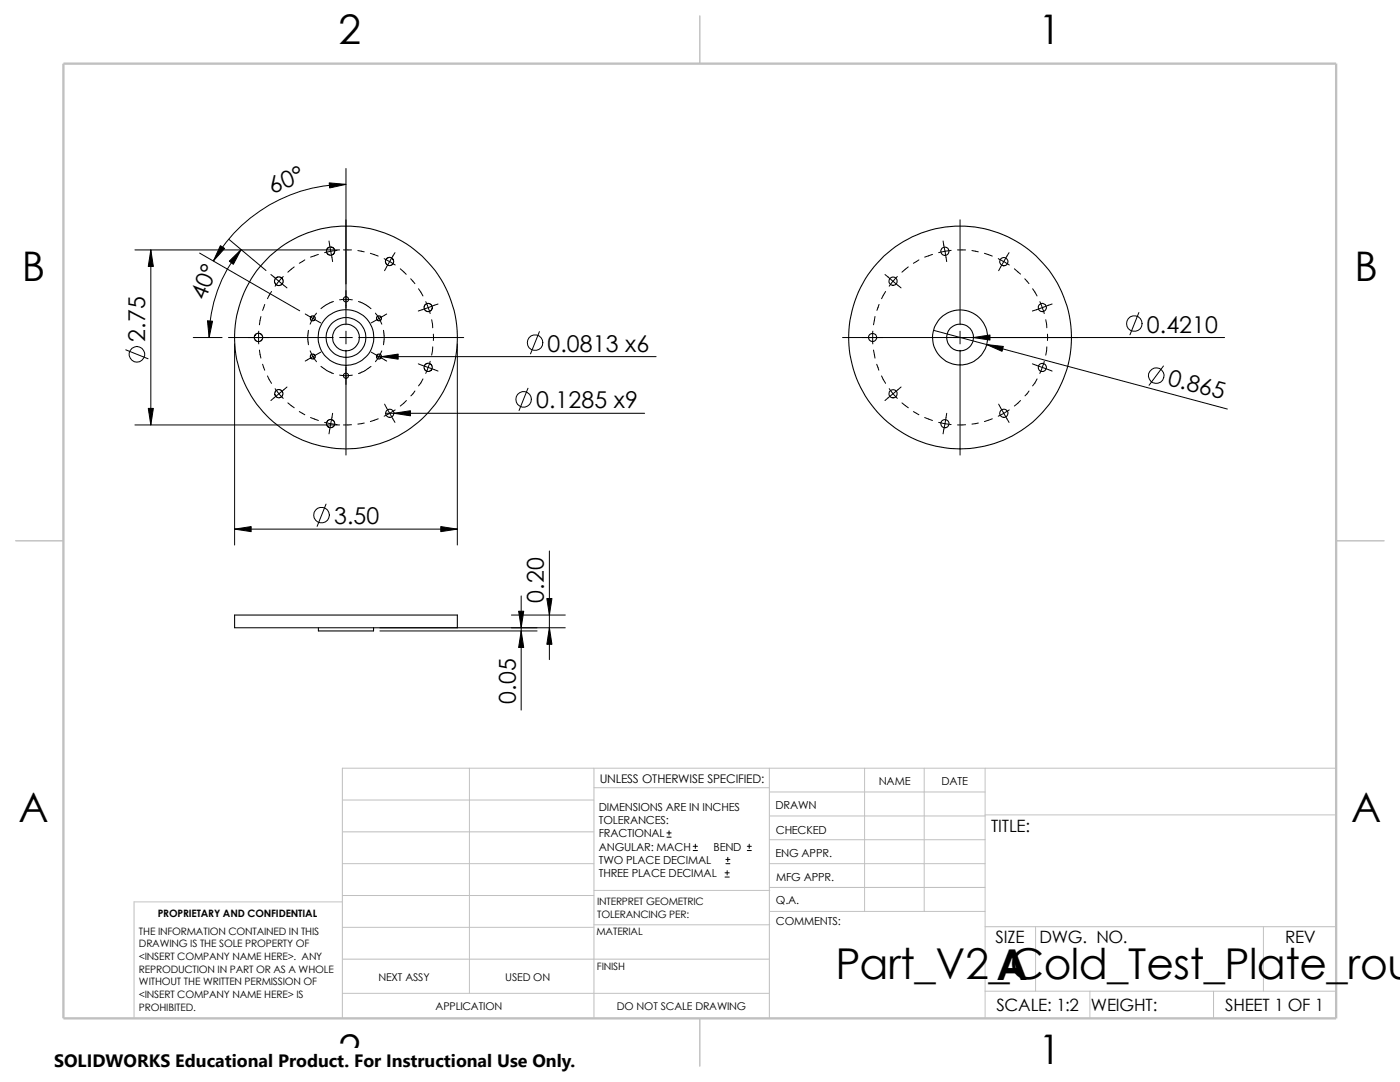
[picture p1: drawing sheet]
<svg xmlns="http://www.w3.org/2000/svg" width="279mm" height="216mm" viewBox="0 0 279 216" stroke-linecap="round" stroke-linejoin="round" font-family="sans-serif">
<g fill="none" stroke="#c0c0c0" stroke-width=".2">
<path d="M68.3 159.6h50.2M93.7 153.3v44.9M118.5 153.3v49.9M118.5 157.2h35M153.5 158h43.1M153.5 153.3v49.9M172.6 153.3v28.6M184.4 153.3v28.6M196.6 153.3v49.9M266.7 153.3h-198.4v49.9M68.3 180h-41.5v23.2M68.3 178.7h50.2"/>
<path d="M68.3 172.3h50.2M68.3 166h50.2M118.5 177.7h35.1M153.5 162.8h43.1M153.5 167.6h43.1M153.5 172.3h43.1M153.5 177.1h43.1M196.6 162.6h70.1M68.3 198.2h85.2M68.3 191.4h85.2M68.3 185h50.2M118.5 184.5h35.1"/>
<path d="M153.6 181.9h43M196.6 184.9h70.1M196.6 197.8h70.1M206.7 184.9v12.9M217.5 197.8v5.4M242.2 197.8v5.4M252.1 184.9v12.9"/>
</g>
<path d="M139.7 3.2v9.5M3.1 107.9h9.6M266.7 107.9h9.5M139.7 203.2v9.5" fill="none" stroke="#c0c0c0" stroke-width=".21"/>
<path d="M12.7 12.7h254v190.5h-254z" fill="none" stroke="#c0c0c0" stroke-width=".47"/>
<g fill="none" stroke="#000" stroke-width=".21">
<path d="M55.3 55.3h.7l.4 .4 .1 .6-.5 .6-.5 .1-.6-.5v-.8l.5-.4M66.3 49.4l.4 .3v.8l-.6 .4-.5-.1-.4-.6v-.5l.6-.4 .5 .1M78.4 51.8l.1 .7-.5 .5h-.5l-.5-.5v-.6l.5-.5h.5l.5 .4M76 63.3l.1 .4-.2 .2-.4 .1-.3-.2-.1-.4 .2-.3 .5-.1 .3 .3M76 71.4l-.2 .2-.5-.1-.2-.2 .1-.5 .3-.1h.4l.2 .3v.4M86 73.9l-.7 .2-.5-.2-.2-.7 .3-.5 .7-.2 .5 .2 .2 .7-.3 .6M86.2 61.5l-.2 .5-.7 .2-.5-.3-.2-.6 .3-.6 .7-.2 .5 .3 .2 .7M46.8 122.7h44.5v2.6h-44.5zM63.5 125.3v.6h11v-.6"/>
<circle cx="69" cy="59.7" r=".52"/>
<circle cx="178.2" cy="56.1" r=".82"/>
<circle cx="188.6" cy="50.2" r=".81"/>
<circle cx="200.3" cy="52.2" r=".81"/>
<circle cx="51.6" cy="67.3" r=".83"/>
<circle cx="55.7" cy="78.6" r=".81"/>
<circle cx="62.4" cy="71.1" r=".49"/>
<circle cx="62.4" cy="63.5" r=".48"/>
<circle cx="69" cy="67.3" r="5.6"/>
<circle cx="69" cy="75" r=".52"/>
<circle cx="69" cy="67.3" r="4"/>
<circle cx="69.1" cy="67.4" r="22.2"/>
<circle cx="69.1" cy="67.3" r="2.68"/>
<circle cx="174.1" cy="67.3" r=".81"/>
<circle cx="178.2" cy="78.6" r=".82"/>
<circle cx="191.6" cy="67.3" r="22.2"/>
<circle cx="191.6" cy="67.3" r="2.68"/>
<circle cx="191.6" cy="67.3" r="5.5"/>
<circle cx="208" cy="73.3" r=".81"/>
<circle cx="208" cy="61.4" r=".81"/>
<circle cx="66" cy="84.5" r=".82"/>
<circle cx="77.8" cy="82.5" r=".81"/>
<circle cx="188.6" cy="84.5" r=".81"/>
<circle cx="200.3" cy="82.5" r=".81"/>
</g>
<g fill="none" stroke="#000" stroke-width=".2">
<path d="M69 33.6v31.2M69 36.8a30.6 30.6 0 0 0-26.4 15.3M26.9 49.9h40.9M30.1 49.9v34.9M39.8 50.5l20 11.5M45.7 47.8l7.4 6.2M48.1 49.8a27.3 27.3 0 0 0-6.4 17.6M54.1 54.8l1.6 1.3M54.2 58.2l-.8 1.4M55.7 56.1l-.8 1M55.7 56.1l1.6 1.3M56.5 55.2l-.8 .9"/>
<path d="M58.7 53.3l-1.3 1M60.8 51.9l-1.1 .6M63.5 50.8l-1.5 .5M65.7 48.1l.3 2M66 50.1l.4 2.1M66 50.1l-1.2 .3M67.3 50l-1.3 .1M67.8 59.8h2.5M68.5 49.9h1.6M71.4 50l1.3 .2M73.9 50.5l1.6 .6M76.7 51.6l2.2 1.3"/>
<path d="M78.8 50.4l-2 3.6M79.9 53.6l1.2 1.1M82 55.6l.8 1M83.5 57.6l.9 1.5M176.6 54.8l1.6 1.3M176.7 58.2l-.8 1.4M178.2 56.1l1.6 1.3M178.2 56.1l-.7 1M179.1 55.2l-.9 .9M181.3 53.3l-1.3 1M183.4 51.9l-1.1 .6M186.1 50.8l-1.6 .5"/>
<path d="M188.2 48.1l.4 2M188.6 50.1l-1.3 .3M188.6 50.1l.3 2.1M189.8 50l-1.2 .1M191.1 49.9h1.6M191.6 43.9v20.9M194 50l1.2 .2M196.5 50.5l1.5 .6M199.2 51.6l2.2 1.3M201.4 50.4l-2.1 3.6M202.4 53.6l1.3 1.1M204.5 55.6l.9 1"/>
<path d="M206.1 57.6l.9 1.5M25.1 69.8l4.4 1.8M38.6 67.4h5.7M45.6 67.4h20.9M46.8 68.6v40.2M51.6 66.1v2.5M51.8 69.8l.3 1.7M52.1 63.2l-.3 1.6M52.4 72.7l.4 1.2M52.8 60.7l-.4 1.2M53.4 75l.8 1.5M54.9 77.6l1.6 1.9"/>
<path d="M57.3 77.2l-3.2 2.7M60.9 62.7l1.5 .8M61.6 65.9l-.2 1.1 .2 1.8M61.9 70l.5 1.2 .8 1M62.4 63.5l1.6 .9M62.4 63.5l-.5 1.2M63.2 62.5l-.8 1M64 70.3l-3.1 1.8M64.1 73.1l1.1 .9 1.3 .5M66.5 60.2l-1.6 .7-.8 .7M67.8 74.8l.9 .2 1.6-.2M67.8 67.4h2.5"/>
<path d="M69 66.1v2.5M69 69.9v20.9M71.5 60.2l1.7 .7 .8 .7M71.6 67.4h20.9M74 73.1l-1.1 .9-1.4 .5M74.1 70.3l3.1 1.8M74.9 62.5l.9 1.3 .4 .9M75.1 71.2h55.8M76.2 70l-.6 1.2-.7 1M76.5 65.9l.2 1.1-.2 1.8M77.2 62.7l-3.1 1.7M81.1 79.9l-1.2 1.1"/>
<path d="M82.8 78l-.8 1M83.5 72.6l2 .7M84.4 75.6l-.9 1.4M85 60.2l.5 1.2M85.5 73.3l-.5 1.2M85.5 61.4l.4 1.2M85.5 73.3l1.9 .7M85.5 61.4l-2 .7M85.9 72.1l-.4 1.2M86.1 63.8l.3 1.6M86.4 69.2l-.3 1.7M86.5 66.7v1.2"/>
<path d="M87.4 60.7l-1.9 .7M91.3 68.6v40.2M105.4 77.5l-1.8 4.4M107.7 66.2l-1.8 4.4M168.1 67.4h76.3M174.2 66.1v2.5M174.3 69.8l.3 1.7M174.6 63.2l-.3 1.6M175 72.7l.4 1.2M175.4 60.7l-.4 1.2M175.9 75l.8 1.5M177.5 77.6l1.6 1.9"/>
<path d="M179.8 77.2l-3.2 2.7M186.3 65.9l58.6 15.7M191.6 66.1v2.5M191.6 69.9v20.9M203.7 79.9l-1.3 1.1M205.4 78l-.8 1M206 72.6l4 1.4M207 75.6l-.9 1.4M207.5 60.2l.5 1.2M208 61.4l-2 .7M208 61.4l.4 1.2M208.4 72.1l-.9 2.4"/>
<path d="M208.7 63.8l.2 1.6M208.9 69.2l-.2 1.7M209 66.7v1.2M210 60.7l-2 .7M227.3 62.4l-1.8 4.4M232.2 73l-2.9 3.9M26.9 84.8h40.9M57.4 80.4l1.3 1M59.7 82.1l1.1 .7M62 83.3l1.5 .6M64.8 84.3l1.2 .2M66 84.5l-.3 2.1"/>
<path d="M66 84.5l1.3 .2M66.4 82.5l-.4 2M70.1 84.8h-1.6M72.7 84.4l-1.3 .2M75.5 83.6l-1.6 .5M76.8 80.6l2 3.7M77 82.5h51.7M78.9 81.8l-2.2 1.3M180 80.4l1.3 1M182.3 82.1l1.1 .7M184.5 83.3l1.6 .6M187.3 84.3l1.3 .2"/>
<path d="M188.6 84.5l1.2 .2M188.6 84.5l-.4 2.1M188.9 82.5l-.3 2M192.7 84.8h-1.6M195.2 84.4l-1.2 .2M198 83.6l-1.5 .5M199.3 80.6l2.1 3.7M201.4 81.8l-2.2 1.3M46.8 105.6h44.5M65.1 100.6l-1.8 4.4M104 118.9v22.8M109.6 109.9v21.7"/>
<path d="M75.8 125.3h37M75.8 125.9h31.4M102.1 122.7h10.7M133.1 167h.8M133.1 166.2h.8M133.5 165.8v.8M138.3 169.7h.9M138.3 168.9h.9M138.8 168.4v.9M144.7 175h.8M144.7 174.2h.8M144.9 172.3h.8"/>
<path d="M144.9 171.5h.8M145.1 173.7v.9M145.2 171.1v.8M149.1 169.7h.8M149.1 168.9h.8M149.5 168.4v.9"/>
<circle cx="27.3" cy="70.7" r="1.55"/>
<circle cx="104.5" cy="79.7" r="1.55"/>
<circle cx="106.8" cy="68.4" r="1.56"/>
<circle cx="226.4" cy="64.6" r="1.56"/>
<circle cx="230.7" cy="75" r="1.56"/>
<circle cx="64.2" cy="102.8" r="1.57"/>
</g>
<g fill="#000" stroke="#000" stroke-width=".2">
<path d="M65.7 36.5l3.3 .3-3.2 .7zM30.1 49.9l.5 3.3h-1zM44 49l.8 .6-2.2 2.5zM45.8 52.1l2.3-2.3-1.5 2.9zM41.4 64l1 .1-.7 3.3zM76.2 71.2l3.3-.5v1zM194.3 67.4l3.3-.6v1.1zM196.9 68.7l3.3 .4-.2 1zM29.6 81.5h1l-.5 3.3zM78.6 82.5l3.3-.5v1zM46.8 105.6l3.3-.5v1zM88 105.1l3.3 .5-3.3 .5z"/>
<path d="M103.5 122h1l-.5 3.3zM104 125.9l.5 3.3h-1zM109.6 125.3l.6 3.3h-1.1zM109.1 119.4h1.1l-.6 3.3z"/>
</g>
<path d="M10.8 209.2h104.1v6.7h-104.1z" fill="#fff"/>
<g font-size="8.5">
<text x="166.7" y="195.3">Part_V2_Cold_Test_Plate_rou</text>
<text x="198.8" y="195.5">A</text>
</g>
<g font-size="8.1">
<text x="67.6" y="8.8">2</text>
<text x="207.3" y="8.8">1</text>
<text x="4.4" y="56.1">B</text>
<text x="270.3" y="56.1">B</text>
<text x="3.7" y="164.1">A</text>
<text x="269.6" y="164.1">A</text>
<text x="67.6" y="212.3">2</text>
<text x="207.3" y="212.3">1</text>
</g>
<g font-size="4.6">
<text x="54.3" y="38.6" transform="rotate(-21 54.3 38.6)">60°</text>
<text x="40.9" y="60.1" transform="rotate(-68 40.9 60.1)">40°</text>
<text x="29" y="68.2" transform="rotate(-90 29 68.2)">2.75</text>
<text x="109.3" y="70.2">0.0813 x6</text>
<text x="228.9" y="66.4">0.4210</text>
<text x="232.8" y="76.7" transform="rotate(15 232.8 76.7)">0.865</text>
<text x="107" y="81.5">0.1285 x9</text>
<text x="66.7" y="104.6">3.50</text>
<text x="108.5" y="120.3" transform="rotate(-90 108.5 120.3)">0.20</text>
<text x="102.9" y="140.4" transform="rotate(-90 102.9 140.4)">0.05</text>
</g>
<text font-size="3.6" x="10.8" y="213">SOLIDWORKS Educational Product. For Instructional Use Only.</text>
<g font-size="3.4">
<text x="197.8" y="166">TITLE:</text>
<text x="198.7" y="188.1">SIZE</text>
<text x="207.5" y="188.1">DWG. NO.</text>
<text x="256.5" y="188.2">REV</text>
<text x="198.8" y="201.7">SCALE: 1:2</text>
<text x="217.7" y="201.8">WEIGHT:</text>
<text x="244.5" y="201.7">SHEET 1 OF 1</text>
</g>
<text font-size="2.4" x="119.7" y="156.2">UNLESS OTHERWISE SPECIFIED:</text>
<g font-size="2.2">
<text x="119.5" y="161.8">DIMENSIONS ARE IN INCHES</text>
<text x="154.8" y="161.5">DRAWN</text>
<text x="175.4" y="156.7">NAME</text>
<text x="187.9" y="156.7">DATE</text>
<text x="119.5" y="164.4">TOLERANCES:</text>
<text x="119.5" y="167.1">FRACTIONAL</text>
<text x="154.8" y="166.3">CHECKED</text>
<text x="119.5" y="172.4">TWO PLACE DECIMAL</text>
<text x="119.5" y="169.8">ANGULAR: MACH</text>
<text x="142.4" y="169.8">BEND</text>
<text x="154.8" y="171">ENG APPR.</text>
<text x="119.5" y="175">THREE PLACE DECIMAL</text>
<text x="154.9" y="175.7">MFG APPR.</text>
<text x="154.9" y="184.7">COMMENTS:</text>
<text x="154.9" y="180.5">Q.A.</text>
</g>
<g font-size="2.1">
<text x="75.5" y="195.7">NEXT ASSY</text>
<text x="100.8" y="195.7">USED ON</text>
<text x="86.9" y="201.5">APPLICATION</text>
<text x="123.1" y="201.6">DO NOT SCALE DRAWING</text>
</g>
<g font-size="2">
<text x="31.5" y="183">PROPRIETARY AND CONFIDENTIAL</text>
<text x="119.2" y="180.6">INTERPRET GEOMETRIC</text>
<text x="119.2" y="183.1">TOLERANCING PER:</text>
<text x="27.7" y="186.5">THE INFORMATION CONTAINED IN THIS</text>
<text x="27.7" y="189.1">DRAWING IS THE SOLE PROPERTY OF</text>
<text x="27.7" y="191.6">&lt;INSERT COMPANY NAME HERE&gt;. ANY</text>
<text x="119" y="186.6">MATERIAL</text>
<text x="27.7" y="194.1">REPRODUCTION IN PART OR AS A WHOLE</text>
<text x="27.7" y="196.6">WITHOUT THE WRITTEN PERMISSION OF</text>
<text x="119.1" y="193.5">FINISH</text>
<text x="27.7" y="199.1">&lt;INSERT COMPANY NAME HERE&gt; IS</text>
<text x="27.7" y="201.7">PROHIBITED.</text>
</g>
</svg>
